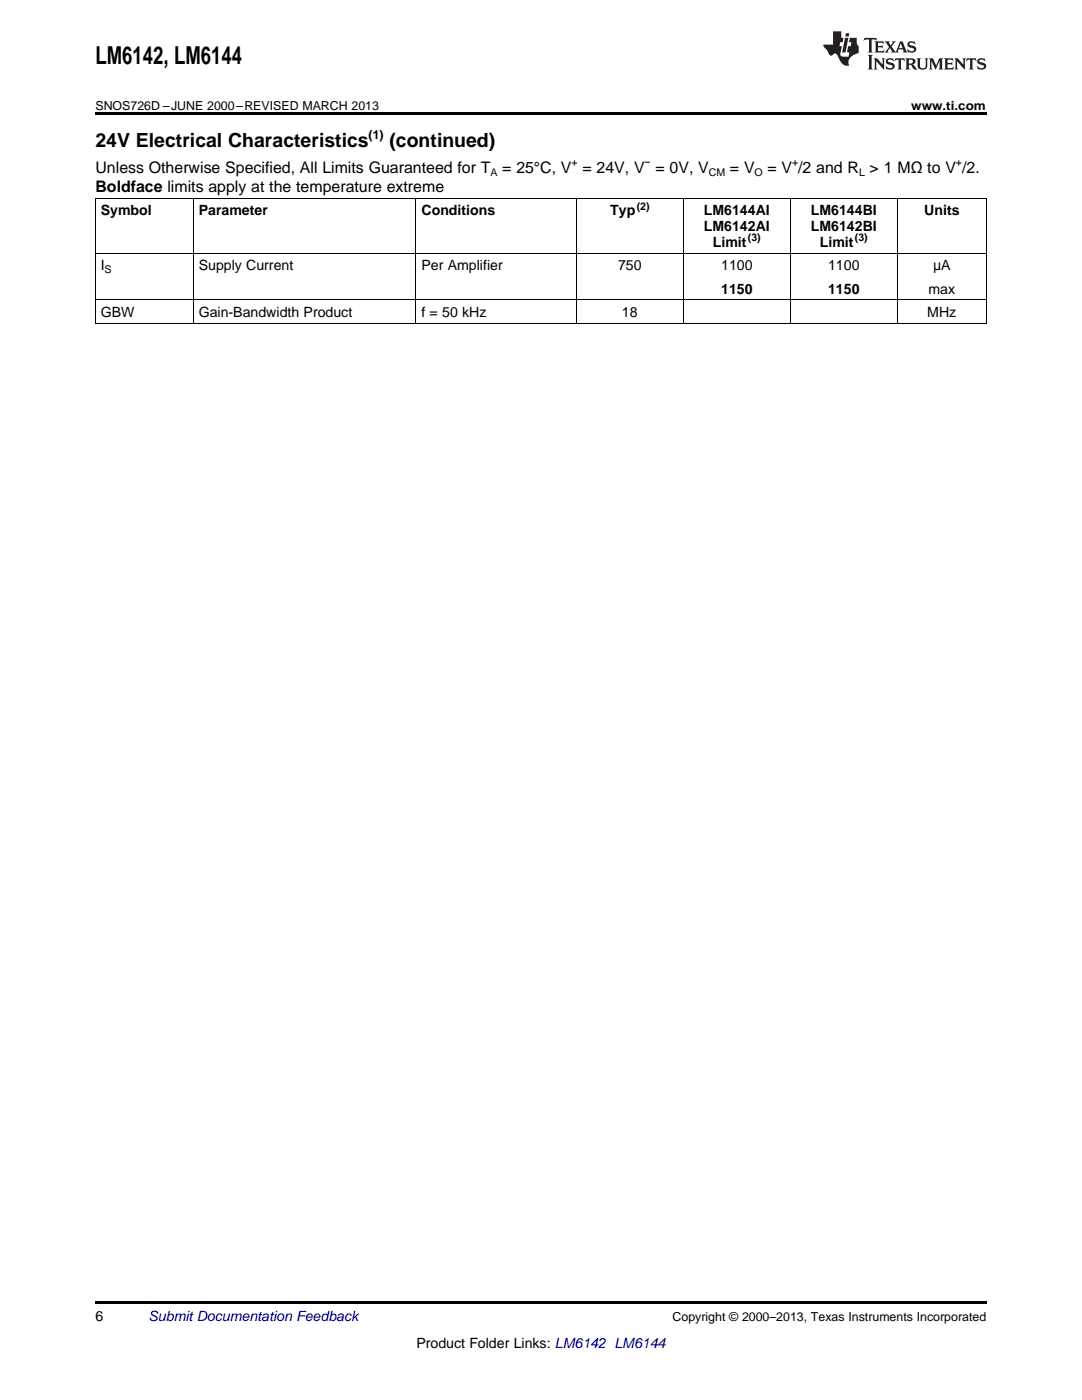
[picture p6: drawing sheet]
<svg xmlns="http://www.w3.org/2000/svg" width="216mm" height="279mm" viewBox="0 0 216 279" stroke-linecap="round" stroke-linejoin="round" font-family="sans-serif">
<path d="M19 22.5h177.8v.5h-177.8zM19 259.7h177.8v.5h-177.8z" fill="#000"/>
<path d="M19 39.5h177.8M19.1 39.6v25M38.5 39.6v25M83 39.6v25M115 39.6v25M136.3 39.6v25M157.7 39.6v25M179 39.6v25M196.8 39.6v25M19 59.8h177.8M19 50.5h177.8M19 64.5h177.8" fill="none" stroke="#000" stroke-width=".2"/>
<g fill="#231f20">
<path d="M172.5 7.6l-.1 .5 .4-.2h.6v.1v2.1l-.2 .4h.9l-.2-.4v-2.1l.1-.1h.5l.5 .2-.2-.5zM174.5 8.3l.2 .3v1.5l-.2 .4h1.8l.2-.6a1.04 1.04 0 0 1-1.3 .2v-.7h.6l.3 .2v-.6l-.3 .2h-.6v-.6l.8-.1 .4 .3-.2-.5zM176.5 8.3l.9 1.1-.9 1.1h.8l-.2-.2 .4-.7 .5 .7-.2 .2h1.5l-.2-.2 .2-.4h.9l.1 .4-.2 .2h1l-.3-.3-.7-1.9h-.5l-.9 2-.8-1 .9-1h-.8l.1 .3-.4 .5-.3-.6 .1-.2zM179.7 8.6l.4 1h-.7zM181.3 8.4a.63 .63 0 0 0-.2 .7 .63 .63 0 0 0 .6 .4l.6 .2 .1 .2a.75 .75 0 0 1-.7 .4 .75 .75 0 0 1-.6-.5l.1 .7 .1-.1a1.11 1.11 0 0 0 1.5-.6 1.13 1.13 0 0 0-1.2-.8l-.1-.4a1.04 1.04 0 0 1 1.2 .2l-.2-.5-.2 .1-.4-.2zM173.2 10.9l.2 .4v2.2l-.2 .4h1l-.3-.4v-2.2l.3-.4zM174.3 11.6l.3 .4v1.5l-.3 .4h.8l-.2-.4v-1.3l1.5 1.7v-1.9l.2-.4h-.7l.2 .4v.9l-1.1-1.3zM177 11.8a.62 .62 0 0 0-.2 .7 .62 .62 0 0 0 .6 .4l.6 .1 .1 .3a.76 .76 0 0 1-.7 .3 .76 .76 0 0 1-.7-.4l.2 .7 .1-.1a1.11 1.11 0 0 0 1.5-.6 1.13 1.13 0 0 0-1.2-.8l-.1-.4a1.04 1.04 0 0 1 1.2 .2l-.2-.6-.2 .1-.5-.1zM178.7 11.6l-.2 .6a.61 .61 0 0 1 .8-.3v1.6l-.2 .4h.9l-.2-.4v-1.6a.63 .63 0 0 1 .7 .3l-.1-.6zM180.6 11.6l.3 .4v1.5l-.3 .4h1l-.2-.2-.1-.8 .6 .2a.76 .76 0 0 0 1.2 .7l-1-1a.58 .58 0 0 0 .6-.5 .58 .58 0 0 0-.5-.6zM181.4 11.9h.1a.45 .45 0 0 1 .5 .1 .45 .45 0 0 1 .1 .5l-.8 .2zM182.9 11.6l.2 .2a2.17 2.17 0 0 0 .3 1.9 .99 .99 0 0 0 1.6-.6v-1.1l.2-.4h-.7l.2 .2a1.92 1.92 0 0 1-.2 1.8 .6 .6 0 0 1-.9-.5v-1.1l.2-.4zM185.4 11.6l.2 .4v1.5l-.2 .4h.7l-.2-.4v-1.4l.8 1.8 .8-1.8v1.4l-.2 .4h.9l-.2-.4v-1.5l.2-.4h-.8l-.6 1.5-.6-1.5zM188.4 11.6l.2 .4v1.5l-.2 .4h1.8l.1-.6a1.04 1.04 0 0 1-1.2 .1v-.6h.5l.4 .2v-.6l-.4 .2h-.5v-.7h.8l.3 .3-.1-.6zM190.5 11.6l.2 .4v1.5l-.2 .4h.7l-.2-.4v-1.3l1.5 1.7v-1.9l.2-.4h-.7l.2 .4v.9l-1.1-1.3zM192.9 11.6l-.1 .6a.61 .61 0 0 1 .7-.3l.1 1.6-.3 .4h1l-.3-.4 .1-1.6a.63 .63 0 0 1 .7 .3l-.1-.6zM195.2 11.8a.62 .62 0 0 0-.2 .7 .62 .62 0 0 0 .6 .4l.6 .1 .1 .3a.76 .76 0 0 1-.7 .3 .76 .76 0 0 1-.6-.4l.1 .7 .1-.1a1.11 1.11 0 0 0 1.6-.6 1.13 1.13 0 0 0-1.3-.8l-.1-.4a1.04 1.04 0 0 1 1.2 .2l-.1-.6-.2 .1-.5-.1z"/>
<path d="M166.2 6.3v2.6h-1.9v.4l.8 .9a.91 .91 0 0 0 1 .8 .56 .56 0 0 1 .5-.3 .56 .56 0 0 1 .5 .3l.4 .8a1.53 1.53 0 0 0 1.9 1.2 1.54 1.54 0 0 1 1-2.1l.9-.3v-1.4a1.52 1.52 0 0 1-.4-1.6h-1.3l-.2 .8h.5l-.2 .8h-.5l-.1 1v.2l.4 .1-.2 .8a1.93 1.93 0 0 1-1.6-.3l.3-1.8h-.5l.2-.8h.4l.2-.8h-.4v-1.3zM168.6 7.6l-.6 2.9h.7l.6-2.9zM168.8 6.6l-.1 .7h.6l.2-.7z"/>
</g>
<text font-size="4.9" x="19" y="12.8">LM6142, LM6144</text>
<g font-size="3.9">
<text x="19" y="29.3">24V Electrical Characteristics</text>
<text x="77.7" y="29.3">(continued)</text>
</g>
<g font-size="3.2">
<text x="19" y="34.4">Unless Otherwise Specified, All Limits Guaranteed for T</text>
<text x="100.2" y="34.4">= 25°C, V = 24V, V = 0V, V</text>
<text x="145.7" y="34.4">= V</text>
<text x="153.1" y="34.4">= V /2 and R &gt; 1 MΩ to V /2.</text>
<text x="19" y="38.3">Boldface limits apply at the temperature extreme</text>
</g>
<g font-size="2.8">
<text x="20.1" y="43">Symbol</text>
<text x="39.7" y="43">Parameter</text>
<text x="84.1" y="43">Conditions</text>
<text x="121.8" y="43">Typ</text>
<text x="140.4" y="43">LM6144AI</text>
<text x="140.4" y="46.1">LM6142AI</text>
<text x="161.8" y="43">LM6144BI</text>
<text x="161.8" y="46.1">LM6142BI</text>
<text x="184.4" y="43">Units</text>
<text x="20.1" y="54">I</text>
<text x="39.7" y="54">Supply Current</text>
<text x="84.1" y="54">Per Amplifier</text>
<text x="123.3" y="54">750</text>
<text x="142.2" y="49.3">Limit</text>
<text x="143.9" y="54">1100</text>
<text x="163.6" y="49.3">Limit</text>
<text x="165.2" y="54">1100</text>
<text x="186.2" y="54">μA</text>
<text x="143.9" y="58.6">1150</text>
<text x="165.2" y="58.6">1150</text>
<text x="185.3" y="58.6">max</text>
<text x="20.1" y="63.3">GBW</text>
<text x="39.7" y="63.3">Gain-Bandwidth Product</text>
<text x="84.1" y="63.3">f = 50 kHz</text>
<text x="124.1" y="63.3">18</text>
<text x="185" y="63.3">MHz</text>
<text x="19" y="263.6">6</text>
<text x="83.1" y="269">Product Folder Links: LM6142 LM6144</text>
</g>
<text font-size="2.8" fill="#0000c8" x="29.6" y="263.6">Submit Documentation Feedback</text>
<g font-size="2.5">
<text x="19" y="21.9">SNOS726D –JUNE 2000–REVISED MARCH 2013</text>
<text x="181.8" y="21.9">www.ti.com</text>
<text x="73.6" y="27.7">(1)</text>
<text x="134.2" y="263.6">Copyright © 2000–2013, Texas Instruments Incorporated</text>
</g>
<g font-size="2.1">
<text x="97.9" y="35.1">A</text>
<text x="114.1" y="33.2">+</text>
<text x="128.6" y="33.2">−</text>
<text x="141.4" y="35.1">CM</text>
<text x="150.6" y="35.1">O</text>
<text x="158" y="33.2">+</text>
<text x="171.4" y="35.1">L</text>
<text x="190.7" y="33.2">+</text>
<text x="127" y="41.8">(2)</text>
<text x="149.2" y="48.2">(3)</text>
<text x="170.6" y="48.2">(3)</text>
<text x="20.9" y="54.5">S</text>
</g>
</svg>
